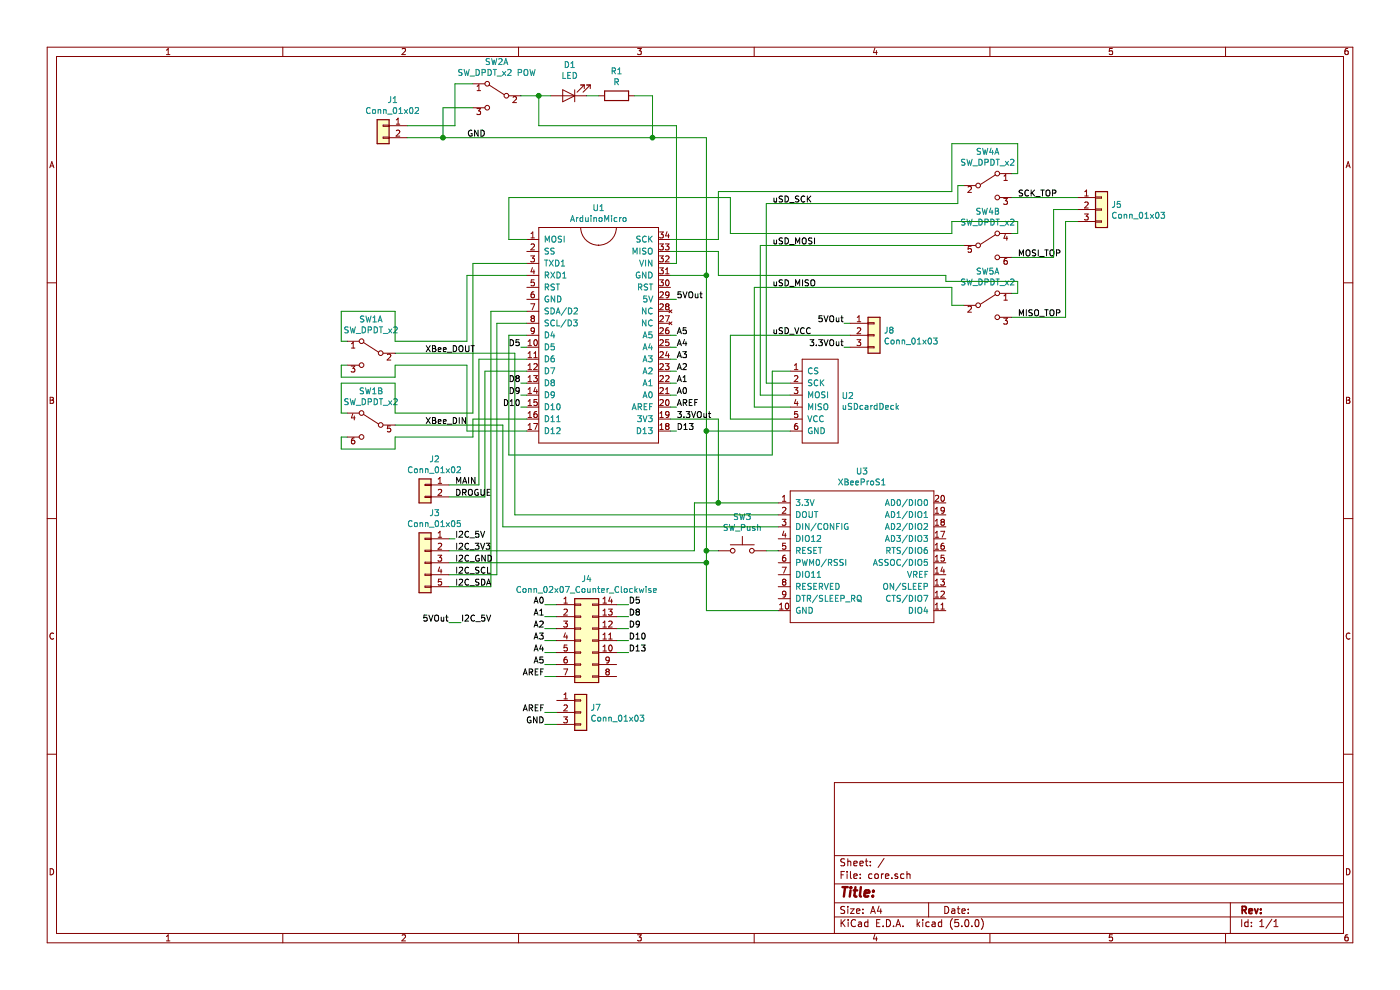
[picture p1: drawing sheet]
EESchema Schematic File Version 4
LIBS:core-cache
EELAYER 26 0
EELAYER END
$Descr A4 11693 8268
encoding utf-8
Sheet 1 1
Title ""
Date ""
Rev ""
Comp ""
Comment1 ""
Comment2 ""
Comment3 ""
Comment4 ""
$EndDescr
$Comp
L hanaro:ArduinoMicro U1
U 1 1
P 5000 2800
F 0 "U1" H 5000 3865 50  0000 C CNN
F 1 "ArduinoMicro" H 5000 3774 50  0000 C CNN
F 2 "Arduino:Arduino_Micro" H 5000 2800 50  0001 C CNN
F 3 "" H 5000 2800 50  0001 C CNN
	1    5000 2800
	1    0    0    -1  
$EndComp
$Comp
L hanaro:XBeeProS1 U3
U 1 1
P 7200 4650
F 0 "U3" H 7200 5365 50  0000 C CNN
F 1 "XBeeProS1" H 7200 5274 50  0000 C CNN
F 2 "Arduino:XBee" H 7200 4700 50  0001 C CNN
F 3 "" H 7200 4700 50  0001 C CNN
	1    7200 4650
	1    0    0    -1  
$EndComp
$Comp
L hanaro:uSDcardDeck U2
U 1 1
P 6850 3350
F 0 "U2" H 7028 3396 50  0000 L CNN
F 1 "uSDcardDeck" H 7028 3305 50  0000 L CNN
F 2 "Arduino:uSDcard_Type_1" H 6850 3350 50  0001 C CNN
F 3 "" H 6850 3350 50  0001 C CNN
	1    6850 3350
	1    0    0    -1  
$EndComp
Wire Wire Line
	5600 3500 6000 3500
Wire Wire Line
	5600 2300 5900 2300
Wire Wire Line
	5900 2300 5900 3600
Wire Wire Line
	5900 3600 6600 3600
Wire Wire Line
	6500 5100 5900 5100
Wire Wire Line
	5900 5100 5900 4700
Connection ~ 5900 3600
Wire Wire Line
	6500 4200 6000 4200
Wire Wire Line
	6000 4200 6000 3500
$Comp
L Switch:SW_Push SW3
U 1 1
P 6200 4600
F 0 "SW3" H 6200 4885 50  0000 C CNN
F 1 "SW_Push" H 6200 4794 50  0000 C CNN
F 2 "Diode_THT:D_5W_P5.08mm_Vertical_AnodeUp" H 6200 4800 50  0001 C CNN
F 3 "" H 6200 4800 50  0001 C CNN
	1    6200 4600
	1    0    0    -1  
$EndComp
Wire Wire Line
	6500 4600 6400 4600
Wire Wire Line
	6000 4600 5900 4600
Connection ~ 5900 4600
Wire Wire Line
	5900 4600 5900 3600
Wire Wire Line
	6100 2800 6100 3500
Wire Wire Line
	6100 3500 6600 3500
Wire Wire Line
	4400 2800 4250 2800
Wire Wire Line
	4250 2800 4250 3800
Wire Wire Line
	4250 3800 6450 3800
Wire Wire Line
	6450 3800 6450 3100
Wire Wire Line
	6450 3100 6600 3100
Wire Wire Line
	6600 3200 6400 3200
Wire Wire Line
	6400 3200 6400 1700
Wire Wire Line
	6600 3300 6350 3300
Wire Wire Line
	6350 3300 6350 2050
Wire Wire Line
	6600 3400 6300 3400
Wire Wire Line
	6300 3400 6300 2400
Wire Wire Line
	5600 2100 6000 2100
Wire Wire Line
	6000 2100 6000 2300
Wire Wire Line
	4400 2000 4250 2000
Wire Wire Line
	4250 2000 4250 1650
Wire Wire Line
	4250 1650 6100 1650
Wire Wire Line
	6100 1650 6100 1950
Wire Wire Line
	5600 2000 6000 2000
Wire Wire Line
	6000 2000 6000 1600
$Comp
L Connector_Generic:Conn_01x03 J5
U 1 1
P 9200 1750
F 0 "J5" H 9280 1792 50  0000 L CNN
F 1 "Conn_01x03" H 9280 1701 50  0000 L CNN
F 2 "Pin_Headers:Pin_Header_Straight_1x03_Pitch2.54mm" H 9200 1750 50  0001 C CNN
F 3 "~" H 9200 1750 50  0001 C CNN
	1    9200 1750
	1    0    0    -1  
$EndComp
Text Label 8500 2150 0    50   ~ 0
MOSI_TOP
Text Label 8500 2650 0    50   ~ 0
MISO_TOP
Wire Wire Line
	4400 2300 3900 2300
Wire Wire Line
	3900 2300 3900 2850
Wire Wire Line
	3900 2850 3300 2850
Wire Wire Line
	3300 3050 3900 3050
Wire Wire Line
	3900 3050 3900 3600
Wire Wire Line
	3900 3600 4400 3600
Wire Wire Line
	3300 3450 3950 3450
Wire Wire Line
	3950 3450 3950 2200
Wire Wire Line
	3950 2200 4400 2200
Wire Wire Line
	3300 3650 3950 3650
Wire Wire Line
	3950 3650 3950 3500
Wire Wire Line
	3950 3500 4400 3500
Text Label 6450 1700 0    50   ~ 0
uSD_SCK
Text Label 6450 2050 0    50   ~ 0
uSD_MOSI
Text Label 6450 2400 0    50   ~ 0
uSD_MISO
$Comp
L Connector_Generic:Conn_01x02 J2
U 1 1
P 3550 4050
F 0 "J2" H 3470 4267 50  0000 C CNN
F 1 "Conn_01x02" H 3470 4176 50  0000 C CNN
F 2 "TerminalBlock:TerminalBlock_bornier-2_P5.08mm" H 3550 4050 50  0001 C CNN
F 3 "~" H 3550 4050 50  0001 C CNN
	1    3550 4050
	-1   0    0    -1  
$EndComp
Wire Wire Line
	4400 3000 4000 3000
Wire Wire Line
	4000 4050 3750 4050
Wire Wire Line
	4000 3000 4000 4050
Wire Wire Line
	3750 4150 4050 4150
Wire Wire Line
	4050 4150 4050 3100
Wire Wire Line
	4050 3100 4400 3100
Text Label 3800 4050 0    50   ~ 0
MAIN
Text Label 3800 4150 0    50   ~ 0
DROGUE
Wire Wire Line
	4400 2600 4100 2600
Wire Wire Line
	4100 2600 4100 4900
Wire Wire Line
	4100 4900 3750 4900
Wire Wire Line
	3750 4800 4150 4800
Wire Wire Line
	4150 4800 4150 2700
Wire Wire Line
	4150 2700 4400 2700
Text Label 3800 4800 0    50   ~ 0
I2C_SCL
Text Label 3800 4900 0    50   ~ 0
I2C_SDA
Wire Wire Line
	6500 4400 4200 4400
Wire Wire Line
	4200 4400 4200 3550
Wire Wire Line
	4200 3550 3300 3550
Wire Wire Line
	6500 4300 4300 4300
Wire Wire Line
	4300 4300 4300 2950
Wire Wire Line
	4300 2950 3300 2950
Text Label 3550 2950 0    50   ~ 0
XBee_DOUT
Text Label 3550 3550 0    50   ~ 0
XBee_DIN
Text Label 6450 2800 0    50   ~ 0
uSD_VCC
$Comp
L Switch:SW_DPDT_x2 SW4
U 1 1
P 8250 1550
F 0 "SW4" H 8250 1835 50  0000 C CNN
F 1 "SW_DPDT_x2" H 8250 1744 50  0000 C CNN
F 2 "Button_Switch_THT:SW_NKK_G1xJP" H 8250 1550 50  0001 C CNN
F 3 "" H 8250 1550 50  0001 C CNN
	1    8250 1550
	1    0    0    -1  
$EndComp
$Comp
L Switch:SW_DPDT_x2 SW4
U 2 1
P 8250 2050
F 0 "SW4" H 8250 2335 50  0000 C CNN
F 1 "SW_DPDT_x2" H 8250 2244 50  0000 C CNN
F 2 "Button_Switch_THT:SW_NKK_G1xJP" H 8250 2050 50  0001 C CNN
F 3 "" H 8250 2050 50  0001 C CNN
	2    8250 2050
	1    0    0    -1  
$EndComp
$Comp
L Switch:SW_DPDT_x2 SW1
U 1 1
P 3100 2950
F 0 "SW1" H 3100 3235 50  0000 C CNN
F 1 "SW_DPDT_x2" H 3100 3144 50  0000 C CNN
F 2 "Button_Switch_THT:SW_NKK_G1xJP" H 3100 2950 50  0001 C CNN
F 3 "" H 3100 2950 50  0001 C CNN
	1    3100 2950
	-1   0    0    -1  
$EndComp
$Comp
L Switch:SW_DPDT_x2 SW1
U 2 1
P 3100 3550
F 0 "SW1" H 3100 3835 50  0000 C CNN
F 1 "SW_DPDT_x2" H 3100 3744 50  0000 C CNN
F 2 "Button_Switch_THT:SW_NKK_G1xJP" H 3100 3550 50  0001 C CNN
F 3 "" H 3100 3550 50  0001 C CNN
	2    3100 3550
	-1   0    0    -1  
$EndComp
Wire Wire Line
	3300 2600 2850 2600
Wire Wire Line
	2850 2600 2850 2850
Wire Wire Line
	2850 2850 2900 2850
Wire Wire Line
	3300 3050 3300 3150
Wire Wire Line
	3300 3150 2850 3150
Wire Wire Line
	2850 3150 2850 3050
Wire Wire Line
	2850 3050 2900 3050
Wire Wire Line
	3300 3450 3300 3200
Wire Wire Line
	3300 3200 2850 3200
Wire Wire Line
	2850 3200 2850 3450
Wire Wire Line
	2850 3450 2900 3450
Wire Wire Line
	3300 3650 3300 3750
Wire Wire Line
	3300 3750 2850 3750
Wire Wire Line
	2850 3750 2850 3650
Wire Wire Line
	2850 3650 2900 3650
$Comp
L Switch:SW_DPDT_x2 SW5
U 1 1
P 8250 2550
F 0 "SW5" H 8250 2835 50  0000 C CNN
F 1 "SW_DPDT_x2" H 8250 2744 50  0000 C CNN
F 2 "Button_Switch_THT:SW_NKK_G1xJP" H 8250 2550 50  0001 C CNN
F 3 "" H 8250 2550 50  0001 C CNN
	1    8250 2550
	1    0    0    -1  
$EndComp
Wire Wire Line
	8050 1550 8000 1550
Wire Wire Line
	8000 1550 8000 1700
Wire Wire Line
	6400 1700 8000 1700
Wire Wire Line
	7950 1600 7950 1200
Wire Wire Line
	7950 1200 8500 1200
Wire Wire Line
	8500 1200 8500 1450
Wire Wire Line
	8500 1450 8450 1450
Wire Wire Line
	6000 1600 7950 1600
Wire Wire Line
	8450 1950 8500 1950
Wire Wire Line
	8500 1950 8500 1850
Wire Wire Line
	8500 1850 7950 1850
Wire Wire Line
	7950 1850 7950 1950
Wire Wire Line
	6100 1950 7950 1950
Wire Wire Line
	6350 2050 8050 2050
Wire Wire Line
	7950 2400 7950 2550
Wire Wire Line
	7950 2550 8050 2550
Wire Wire Line
	6300 2400 7950 2400
Wire Wire Line
	7900 2300 7900 2350
Wire Wire Line
	7900 2350 8500 2350
Wire Wire Line
	8500 2350 8500 2450
Wire Wire Line
	8500 2450 8450 2450
Wire Wire Line
	6000 2300 7900 2300
Wire Wire Line
	7050 2900 7100 2900
$Comp
L Connector_Generic:Conn_01x02 J1
U 1 1
P 3200 1050
F 0 "J1" H 3120 1267 50  0000 C CNN
F 1 "Conn_01x02" H 3120 1176 50  0000 C CNN
F 2 "TerminalBlock:TerminalBlock_bornier-2_P5.08mm" H 3200 1050 50  0001 C CNN
F 3 "~" H 3200 1050 50  0001 C CNN
	1    3200 1050
	-1   0    0    -1  
$EndComp
Wire Wire Line
	3400 1050 3800 1050
Wire Wire Line
	5650 1050 5650 2200
Wire Wire Line
	5650 2200 5600 2200
Wire Wire Line
	3400 1150 3700 1150
Wire Wire Line
	5900 1150 5900 2300
Connection ~ 5900 2300
Text Label 3900 1150 0    50   ~ 0
GND
$Comp
L Switch:SW_DPDT_x2 SW2
U 1 1
P 4150 800
F 0 "SW2" H 4150 1085 50  0000 C CNN
F 1 "SW_DPDT_x2 POW" H 4150 994 50  0000 C CNN
F 2 "Button_Switch_THT:SW_NKK_G1xJP" H 4150 800 50  0001 C CNN
F 3 "" H 4150 800 50  0001 C CNN
	1    4150 800 
	-1   0    0    -1  
$EndComp
Wire Wire Line
	3950 700  3800 700 
Wire Wire Line
	3800 700  3800 1050
Wire Wire Line
	3950 900  3700 900 
Wire Wire Line
	3700 900  3700 1150
Connection ~ 3700 1150
Wire Wire Line
	3700 1150 5450 1150
Wire Wire Line
	4350 800  4500 800 
Wire Wire Line
	4500 800  4500 1050
Wire Wire Line
	4500 1050 5650 1050
$Comp
L Device:LED D1
U 1 1
P 4750 800
F 0 "D1" H 4742 545 50  0000 C CNN
F 1 "LED" H 4742 636 50  0000 C CNN
F 2 "LED_SMD:LED_0603_1608Metric_Pad1.05x0.95mm_HandSolder" H 4750 800 50  0001 C CNN
F 3 "~" H 4750 800 50  0001 C CNN
	1    4750 800 
	-1   0    0    1   
$EndComp
$Comp
L Device:R R1
U 1 1
P 5150 800
F 0 "R1" V 4943 800 50  0000 C CNN
F 1 "R" V 5034 800 50  0000 C CNN
F 2 "Resistor_SMD:R_1206_3216Metric_Pad1.42x1.75mm_HandSolder" V 5080 800 50  0001 C CNN
F 3 "~" H 5150 800 50  0001 C CNN
	1    5150 800 
	0    1    1    0   
$EndComp
Wire Wire Line
	4900 800  5000 800 
Wire Wire Line
	4500 800  4600 800 
Connection ~ 4500 800 
Wire Wire Line
	5300 800  5450 800 
Wire Wire Line
	5450 800  5450 1150
Connection ~ 5450 1150
Wire Wire Line
	5450 1150 5900 1150
Wire Wire Line
	3750 4600 5800 4600
Wire Wire Line
	5800 4600 5800 4200
Wire Wire Line
	5800 4200 6000 4200
Connection ~ 6000 4200
Wire Wire Line
	3750 4700 5900 4700
Connection ~ 5900 4700
Wire Wire Line
	5900 4700 5900 4600
Text Label 3800 4600 0    50   ~ 0
I2C_3V3
Text Label 3800 4700 0    50   ~ 0
I2C_GND
Text Label 4550 5050 2    50   ~ 0
A0
Text Label 4550 5150 2    50   ~ 0
A1
Text Label 4550 5250 2    50   ~ 0
A2
Text Label 4550 5350 2    50   ~ 0
A3
Text Label 4550 5450 2    50   ~ 0
A4
Text Label 4550 5550 2    50   ~ 0
A5
Wire Wire Line
	4650 5050 4550 5050
Wire Wire Line
	4650 5150 4550 5150
Wire Wire Line
	4650 5250 4550 5250
Wire Wire Line
	4650 5350 4550 5350
Wire Wire Line
	4650 5450 4550 5450
Wire Wire Line
	4650 5550 4550 5550
Text Label 5650 3300 0    50   ~ 0
A0
Text Label 5650 3200 0    50   ~ 0
A1
Text Label 5650 3100 0    50   ~ 0
A2
Text Label 5650 3000 0    50   ~ 0
A3
Text Label 5650 2900 0    50   ~ 0
A4
Text Label 5650 2800 0    50   ~ 0
A5
Wire Wire Line
	5600 3300 5650 3300
Wire Wire Line
	5600 3200 5650 3200
Wire Wire Line
	5600 3100 5650 3100
Wire Wire Line
	5600 3000 5650 3000
Wire Wire Line
	5600 2900 5650 2900
Wire Wire Line
	5600 2800 5650 2800
Text Label 8500 1650 0    50   ~ 0
SCK_TOP
Wire Wire Line
	8800 2150 8800 1750
Wire Wire Line
	8800 1750 9000 1750
Wire Wire Line
	8450 2150 8800 2150
Wire Wire Line
	8900 2650 8900 1850
Wire Wire Line
	8900 1850 9000 1850
Wire Wire Line
	8450 1650 9000 1650
Text Label 5650 3500 0    50   ~ 0
3.3VOut
Wire Wire Line
	7050 2700 7100 2700
Text Label 7050 2700 2    50   ~ 0
5VOut
Wire Wire Line
	5650 2500 5600 2500
Text Label 5650 2500 0    50   ~ 0
5VOut
Text Label 7050 2900 2    50   ~ 0
3.3VOut
Wire Wire Line
	6100 2800 7100 2800
Wire Wire Line
	3300 2600 3300 2850
Wire Wire Line
	8450 2650 8900 2650
$Comp
L Connector_Generic:Conn_01x05 J3
U 1 1
P 3550 4700
F 0 "J3" H 3470 5117 50  0000 C CNN
F 1 "Conn_01x05" H 3470 5026 50  0000 C CNN
F 2 "Pin_Headers:Pin_Header_Straight_1x05_Pitch2.54mm" H 3550 4700 50  0001 C CNN
F 3 "~" H 3550 4700 50  0001 C CNN
	1    3550 4700
	-1   0    0    -1  
$EndComp
Text Label 3800 4500 0    50   ~ 0
I2C_5V
Wire Wire Line
	3750 4500 3800 4500
Text Label 3850 5200 0    50   ~ 0
I2C_5V
Text Label 3750 5200 2    50   ~ 0
5VOut
Wire Wire Line
	3750 5200 3850 5200
Text Label 4350 2900 2    50   ~ 0
D5
Text Label 4350 3200 2    50   ~ 0
D8
Text Label 4350 3300 2    50   ~ 0
D9
Text Label 4350 3400 2    50   ~ 0
D10
Wire Wire Line
	4350 3400 4400 3400
Wire Wire Line
	4350 3300 4400 3300
Wire Wire Line
	4350 3200 4400 3200
Wire Wire Line
	4350 2900 4400 2900
Text Label 5250 5050 0    50   ~ 0
D5
Text Label 5650 3400 0    50   ~ 0
AREF
Text Label 5650 3600 0    50   ~ 0
D13
Wire Wire Line
	5600 3400 5650 3400
Wire Wire Line
	5600 3600 5650 3600
Text Label 4550 5650 2    50   ~ 0
AREF
Wire Wire Line
	4550 5650 4650 5650
Text Label 5250 5150 0    50   ~ 0
D8
Text Label 5250 5250 0    50   ~ 0
D9
Text Label 5250 5350 0    50   ~ 0
D10
Text Label 5250 5450 0    50   ~ 0
D13
Wire Wire Line
	5150 5050 5250 5050
Wire Wire Line
	5150 5150 5250 5150
Wire Wire Line
	5150 5250 5250 5250
Wire Wire Line
	5150 5350 5250 5350
Wire Wire Line
	5150 5450 5250 5450
$Comp
L Connector_Generic:Conn_01x03 J7
U 1 1
P 4850 5950
F 0 "J7" H 4930 5992 50  0000 L CNN
F 1 "Conn_01x03" H 4930 5901 50  0000 L CNN
F 2 "Pin_Headers:Pin_Header_Straight_1x03_Pitch2.54mm" H 4850 5950 50  0001 C CNN
F 3 "~" H 4850 5950 50  0001 C CNN
	1    4850 5950
	1    0    0    -1  
$EndComp
Text Label 4550 5950 2    50   ~ 0
AREF
Wire Wire Line
	4550 5950 4650 5950
Text Label 4550 6050 2    50   ~ 0
GND
Wire Wire Line
	4550 6050 4650 6050
$Comp
L Connector_Generic:Conn_01x03 J8
U 1 1
P 7300 2800
F 0 "J8" H 7380 2842 50  0000 L CNN
F 1 "Conn_01x03" H 7380 2751 50  0000 L CNN
F 2 "Pin_Headers:Pin_Header_Straight_1x03_Pitch2.54mm" H 7300 2800 50  0001 C CNN
F 3 "~" H 7300 2800 50  0001 C CNN
	1    7300 2800
	1    0    0    -1  
$EndComp
$Comp
L Connector_Generic:Conn_02x07_Counter_Clockwise J4
U 1 1
P 4850 5350
F 0 "J4" H 4900 5867 50  0000 C CNN
F 1 "Conn_02x07_Counter_Clockwise" H 4900 5776 50  0000 C CNN
F 2 "Pin_Headers:Pin_Header_Straight_2x07_Pitch2.54mm" H 4850 5350 50  0001 C CNN
F 3 "~" H 4850 5350 50  0001 C CNN
	1    4850 5350
	1    0    0    -1  
$EndComp
$EndSCHEMATC
